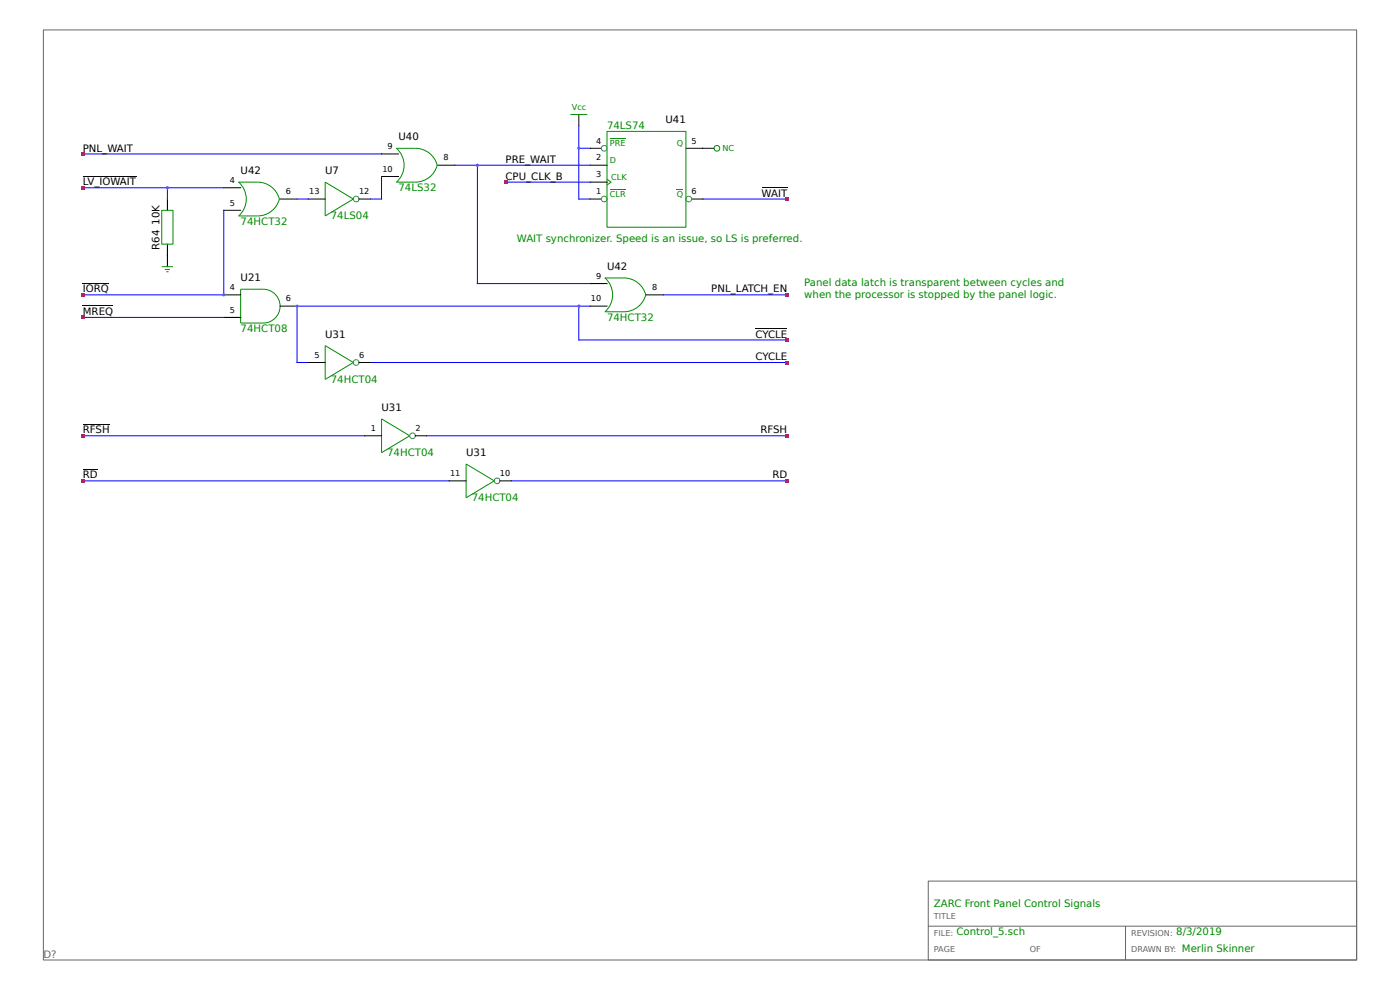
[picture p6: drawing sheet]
<svg xmlns="http://www.w3.org/2000/svg" width="297mm" height="210mm" viewBox="0 0 297 210" stroke-linecap="round" stroke-linejoin="round" font-family="sans-serif">
<path d="M9.2 6.3h278.6v197.3h-278.6zM196.9 186.9h90.9v16.7h-90.9zM196.9 196.5h90.9M238.8 196.5v7.1" fill="none" stroke="#666" stroke-width=".21"/>
<g fill="none" stroke="#00f" stroke-width=".21">
<path d="M17.6 39.8h29.9M17.6 32.7h63.3M96.5 35h28.7M107.2 38.6h18M122.8 26.7v15.5h2.4M122.8 31.5h2.4M149.1 42.2h17.9M17.6 62.5h29.9M17.6 67.3h29.9M78.6 76.9h88.4M125.2 64.9h-62.2v12h2.4M17.6 92.4h59.8"/>
<path d="M90.5 92.4h76.5"/>
</g>
<path d="M17.6 37.3h11.3M122.8 24.3v2.4M145.5 31.5h3.6M161.6 39.7h5.4M125.2 42.2h2.4M146.7 42.2h2.4M17.6 60.1h5.5M17.6 64.8h6.4M17.6 90h5.7" fill="none" stroke="#000" stroke-width=".21"/>
<path d="M121 24.3h3.6M129.4 40.2h3.3" fill="none" stroke="#008b00" stroke-width=".21"/>
<circle cx="128.2" cy="42.2" r=".6" fill="none" stroke="#008b8b" stroke-width=".21"/>
<path d="M143.6 40.2l1.3 .1z" fill="#008b00"/>
<g fill="none" stroke="#008b8b" stroke-width=".21">
<circle cx="128.2" cy="31.5" r=".6"/>
<circle cx="75.6" cy="42.2" r=".6"/>
<circle cx="146.1" cy="42.2" r=".6"/>
<circle cx="75.6" cy="76.9" r=".6"/>
<circle cx="87.5" cy="92.4" r=".6"/>
<circle cx="105.5" cy="102" r=".6"/>
</g>
<g fill="none" stroke="#008b00" stroke-width=".21">
<path d="M69 38.6l6 3.6-6 3.6zM92.8 35.1a4.8 4.8 0 0 0-4.7-3.6l-4-.1a4.8 4.8 0 0 1 0 7.2M92.8 35a4.8 4.8 0 0 1-4.7 3.6h-4M128.8 38l.9 .6-.9 .6M128.8 27.9h16.7v20.3h-16.7zM129.4 29.5h3.3M34.3 56.6h2.4M34.3 44.6h2.4v7.2h-2.4zM35 57.2h1M35.3 57.6h.4M59.3 42.3a4.8 4.8 0 0 0-4.7-3.7h-4a4.8 4.8 0 0 1 .1 7.2M59.3 42.2a4.8 4.8 0 0 1-4.7 3.6h-4"/>
<path d="M128.3 59h4.1a4.8 4.8 0 0 1 4.6 3.6M128.3 58.9a4.8 4.8 0 0 1 .1 7.2M51.1 61.4h4.7a3.6 3.6 0 0 1 3.6 3.5 3.6 3.6 0 0 1-3.6 3.6h-4.7zM69 73.3l6 3.6-6 3.6zM137 62.5a4.8 4.8 0 0 1-4.6 3.6h-4.1M80.9 88.9l6 3.5-6 3.6zM98.9 98.4l6 3.6-6 3.6z"/>
<circle cx="152.1" cy="31.5" r=".6"/>
</g>
<g fill="none" stroke="#000" stroke-width=".21">
<path d="M47.5 39.8h3.6M80.9 32.7h3.6M80.9 37.4h3.6M92.9 35h3.6M125.2 35h3.6M125.2 31.5h2.4M125.2 38.6h3.6M149.1 31.5h2.4M35.5 42.2v2.4M35.5 51.8v4.8M47.5 44.6h3.6M59.4 42.2h3.6"/>
<path d="M65.4 42.2h3.6M76.2 42.2h2.4M47.5 62.5h3.6M47.5 67.3h3.6M59.4 64.9h3.6M65.4 76.9h3.6M76.2 76.9h2.4M125.2 60.2h3.6M125.2 64.9h3.6M137.1 62.5h3.6M160.3 69.6h6.7M17.6 99.5h3.1"/>
<path d="M77.4 92.4h3.5M88.1 92.4h2.4M95.3 102h3.6M106.1 102h2.3"/>
</g>
<path d="M35.5 39.8v2.4M80.9 37.4v4.8h-2.3M101.3 35v25.2h23.9M47.5 44.6v17.9M63 42.2h2.4M122.8 64.9v7.2h44.2M140.7 62.5h26.3M17.6 102h77.7M108.4 102h58.6" fill="none" stroke="#00f" stroke-width=".21"/>
<g fill="#f00">
<path d="M17.2 92.1h.7v.7h-.7z"/>
<path d="M166.7 92.1h.7v.7h-.7z"/>
</g>
<path d="M35.3 39.6h.4v.5h-.4z" fill="#a020f0"/>
<g fill="#f00">
<path d="M17.2 39.5h.7v.7h-.7z"/>
<path d="M17.2 62.2h.7v.7h-.7z"/>
</g>
<path d="M47.3 62.3h.4v.5h-.4z" fill="#a020f0"/>
<g fill="#f00">
<path d="M17.2 32.3h.7v.7h-.7z"/>
<path d="M106.9 38.3h.7v.7h-.7z"/>
<path d="M166.7 41.9h.7v.7h-.7z"/>
</g>
<g fill="#a020f0">
<path d="M122.6 31.2h.4v.5h-.4z"/>
<path d="M101.1 34.8h.4v.5h-.4z"/>
</g>
<path d="M17.2 67h.7v.7h-.7z" fill="#f00"/>
<g fill="#a020f0">
<path d="M62.8 64.7h.4v.5h-.4z"/>
<path d="M122.6 64.7h.4v.5h-.4z"/>
</g>
<path d="M166.7 76.5h.7v.8h-.7z" fill="#f00"/>
<path d="M101.1 34.8h.4v.5h-.4z" fill="#a020f0"/>
<g fill="#f00">
<path d="M166.7 62.2h.7v.7h-.7z"/>
<path d="M166.7 71.8h.7v.7h-.7z"/>
</g>
<path d="M122.6 64.7h.4v.5h-.4z" fill="#a020f0"/>
<g fill="#f00">
<path d="M17.2 101.6h.7v.8h-.7z"/>
<path d="M166.7 101.6h.7v.8h-.7z"/>
</g>
<g fill="#a020f0">
<path d="M47.3 62.3h.4v.5h-.4z"/>
<path d="M35.3 39.6h.4v.5h-.4z"/>
</g>
<g font-size="2.2">
<text x="84.5" y="29.8">U40</text>
<text x="141.2" y="26.2">U41</text>
<text x="17.6" y="32.1">PNL_WAIT</text>
<text x="107.2" y="34.5">PRE_WAIT</text>
<text x="17.6" y="39.3">LV_IOWAIT</text>
<text x="51.1" y="36.9">U42</text>
<text x="69" y="36.9">U7</text>
<text x="107.2" y="38.1">CPU_CLK_B</text>
<text x="161.6" y="41.7">WAIT</text>
<text x="33.8" y="53" transform="rotate(-90 33.8 53)">R64 10K</text>
<text x="51.1" y="59.6">U21</text>
<text x="128.8" y="57.3">U42</text>
<text x="17.6" y="62">IORQ</text>
<text x="150.9" y="62">PNL_LATCH_EN</text>
<text x="17.6" y="66.8">MREQ</text>
<text x="69" y="71.6">U31</text>
<text x="160.3" y="71.6">CYCLE</text>
<text x="160.3" y="76.4">CYCLE</text>
<text x="80.9" y="87.1">U31</text>
<text x="17.6" y="91.9">RFSH</text>
<text x="161.3" y="91.9">RFSH</text>
<text x="17.6" y="101.5">RD</text>
<text x="98.9" y="96.7">U31</text>
<text x="163.9" y="101.5">RD</text>
</g>
<g font-size="2.2" fill="#008b00">
<text x="128.8" y="27.4">74LS74</text>
<text x="84.5" y="40.5">74LS32</text>
<text x="51.1" y="47.7">74HCT32</text>
<text x="70.2" y="46.5">74LS04</text>
<text x="109.6" y="51.3">WAIT synchronizer. Speed is an issue, so LS is preferred.</text>
<text x="170.6" y="60.7">Panel data latch is transparent between cycles and</text>
<text x="170.6" y="63.2">when the processor is stopped by the panel logic.</text>
<text x="51.1" y="70.4">74HCT08</text>
<text x="128.8" y="68">74HCT32</text>
<text x="70.2" y="81.2">74HCT04</text>
<text x="82.1" y="96.7">74HCT04</text>
<text x="100.1" y="106.3">74HCT04</text>
<text x="198.1" y="192.4">ZARC Front Panel Control Signals</text>
<text x="202.9" y="198.3">Control_5.sch</text>
<text x="249.5" y="198.3">8/3/2019</text>
<text x="250.7" y="201.9">Merlin Skinner</text>
</g>
<text font-size="2.2" fill="#666" x="9.2" y="203.1">D?</text>
<g font-size="1.7" fill="#008b00">
<text x="121.3" y="23.3">Vcc</text>
<text x="129.4" y="34.6">D</text>
<text x="129.4" y="31.1">PRE</text>
<text x="143.6" y="31.1">Q</text>
<text x="153.3" y="32.1">NC</text>
<text x="129.4" y="41.8">CLR</text>
<text x="129.7" y="38.2">CLK</text>
<text x="143.6" y="41.8">Q</text>
</g>
<g font-size="1.7">
<text x="82.2" y="31.6">9</text>
<text x="94.1" y="34">8</text>
<text x="126.5" y="34">2</text>
<text x="126.5" y="30.5">4</text>
<text x="146.7" y="30.5">5</text>
<text x="48.8" y="38.8">4</text>
<text x="60.6" y="41.2">6</text>
<text x="65.6" y="41.2">13</text>
<text x="76.2" y="41.2">12</text>
<text x="81.1" y="36.4">10</text>
<text x="126.5" y="41.2">1</text>
<text x="126.5" y="37.6">3</text>
<text x="146.7" y="41.2">6</text>
<text x="48.8" y="43.6">5</text>
<text x="126.5" y="59.2">9</text>
<text x="48.8" y="61.5">4</text>
<text x="60.6" y="63.9">6</text>
<text x="125.4" y="63.9">10</text>
<text x="138.3" y="61.5">8</text>
<text x="48.8" y="66.3">5</text>
<text x="66.7" y="75.9">5</text>
<text x="76.2" y="75.9">6</text>
<text x="78.6" y="91.4">1</text>
<text x="88.1" y="91.4">2</text>
<text x="95.5" y="101">11</text>
<text x="106.1" y="101">10</text>
</g>
<g font-size="1.7" fill="#666">
<text x="198.1" y="194.9">TITLE</text>
<text x="198.1" y="198.4">FILE:</text>
<text x="198.1" y="202">PAGE</text>
<text x="218.4" y="202">OF</text>
<text x="240" y="198.4">REVISION:</text>
<text x="240" y="202">DRAWN BY:</text>
</g>
</svg>
